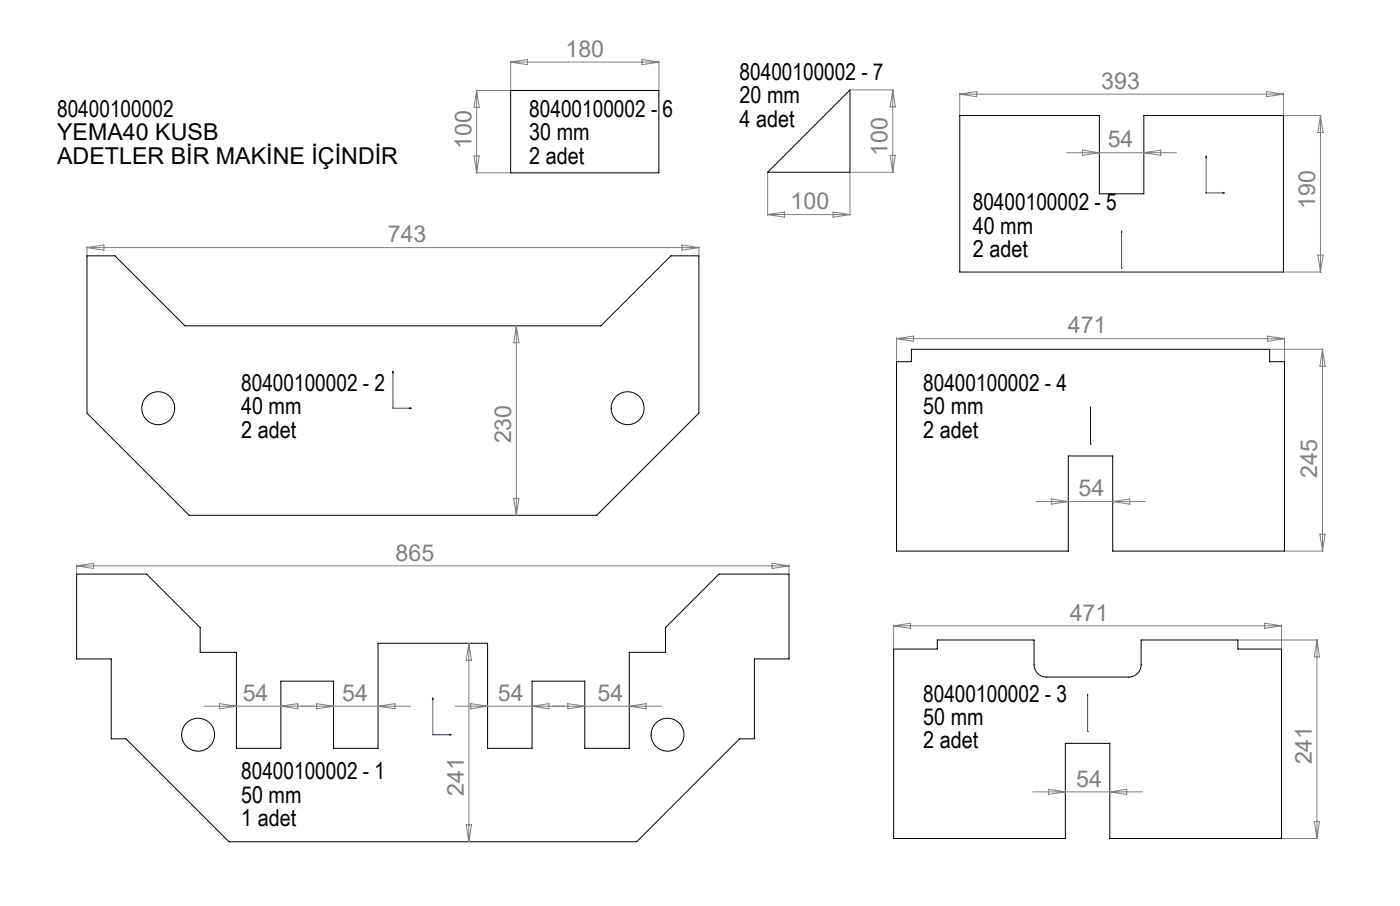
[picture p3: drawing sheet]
<svg xmlns="http://www.w3.org/2000/svg" width="1700mm" height="1100mm" viewBox="0 0 1700 1100" stroke-linecap="round" stroke-linejoin="round" font-family="sans-serif">
<g fill="none" stroke="#000" stroke-width="1.21">
<path d="M620 110h180v100h-180zM1032 109v100h-100zM1165 140h170v95h54v-95h169v190h-393zM106 311h34l85 85h505l85-85h34v191l-124 124h-495l-124-124zM1089 439h18v-15h435v15h18v230h-209v-115h-54v115h-208zM93 697h85l65 65v30h44v117h54v-82h64v82h54v-128h133v128h54v-82h64v82h54v-117h44v-30l65-65h85v103h-42v97h-18l-125 125h-495l-125-125h-18v-97h-42zM1085 788h53v-11h118v30a15 15 0 0 0 15 15h100a15 15 0 0 0 15-15v-30h117v11h53v230h-208v-115h-54v115h-209z"/>
<circle cx="192" cy="496" r="20"/>
<circle cx="762" cy="496" r="20"/>
<circle cx="241" cy="892" r="20"/>
<circle cx="811" cy="892" r="20"/>
</g>
<g fill="none" stroke="#00f" stroke-width="1.21">
<path d="M1465 189v2h-1zM1465 189v45h22M1485 234h2l-2 1zM1362 280v3v-3M1362 280v45M1362 325v1zM1362 325h.1M477 451v45h23M477 451l1 2h-1zM497 495l3 1h-3zM1324 494v2v-2M1324 494v45"/>
<path d="M1324 539v1zM1324 539h.1M526 847v2h-1zM526 847v45h22M1321 843v2v-2M1321 843v45M546 891l2 1-2 1zM1321 887v2zM1321 888h.1"/>
</g>
<g fill="none" stroke="#808080" stroke-width="1.21">
<path d="M620 74v35M620 75h180M620 75l21-3v7zM780 72l20 3-20 4zM800 74v35M578 110h41M579 110v100M579 110l3 20h-6zM1033 109h52M1084 109v100M1084 109l3 21h-6zM1165 113v26"/>
<path d="M1165 114h393M1165 114l21-3v6zM1538 111l20 3-20 3zM1558 113v26M1559 140h45M1603 140v190M1603 140l4 21h-7zM576 189h6l-3 21zM1081 189h6l-3 20zM1295 185h133M1314 182l21 3-21 4zM1389 185l20-3v7z"/>
<path d="M578 210h41M932 210v52M1032 210v52M1033 209h52M1464 234h1M1464 234l1 1M1465 234v1M1465 234l-1 1M1012 257l20 4-20 3zM932 261h100M932 261l21-4v7zM106 300v10"/>
<path d="M828 297l21 4-21 3zM849 300v10M106 301h743M106 301l20-4v7zM1600 310h7l-4 20zM1361 325h1M1362 325v1M1559 330h45M627 396v230M627 396l3 20h-6zM1089 410v28M1089 411h471"/>
<path d="M1089 411l20-3v6zM1539 408l21 3-21 3zM1560 410v28M1543 424h64M1606 424v245M1606 424l3 21h-6zM477 496h1M477 495v1M1324 539h1M1324 539v1M1325 539h-1M624 605h6l-3 21z"/>
<path d="M1258 609h133M1277 606l20 3-20 3zM1351 609l21-3v6zM1603 649h6l-3 20zM1561 669h46M93 686v10M93 687h865M93 687l21-3v6zM938 684l20 3-20 3zM958 686v10M1085 759v28M1085 760h471"/>
<path d="M1085 760l21-3v6zM1536 757l20 3-20 3zM1556 759v28M1504 777h96M1599 777v241M1599 777l3 21h-6zM569 781v241M569 781l4 21h-7zM248 857h251M267 854l20 3-20 4zM341 857l21-3v7zM385 854l20 3-20 4z"/>
<path d="M459 857l21-3v7zM553 857h251M572 854l20 3-20 4zM646 857l21-3v7zM690 854l20 3-20 4zM764 857l21-3v7zM525 892h1M526 892v1M526 892h-1M1320 888h1M1321 888v1M1321 888h-1"/>
<path d="M1273 958l21 3-21 4zM1254 961h133M1348 961l20-3v7zM1596 997h6l-3 21zM566 1002h7l-4 20zM1557 1018h43"/>
</g>
<g fill="#00f">
<path d="M497 495l3 1h-3zM477 451l1 2h-1z"/>
<path d="M546 891l2 1-2 1zM526 847v2h-1z"/>
<path d="M1362 325v1zM1362 280v3z"/>
<path d="M1485 234h2l-2 1zM1465 189v2h-1z"/>
<path d="M1324 539v1zM1324 494v2z"/>
<path d="M1321 887v2zM1321 843v2z"/>
</g>
<g font-size="28.2" fill="#808080">
<text x="687" y="69">180</text>
<text x="1337" y="108">393</text>
<text x="1345" y="179">54</text>
<text x="572" y="181" transform="rotate(-90 572 181)">100</text>
<text x="1078" y="190" transform="rotate(-90 1078 190)">100</text>
<text x="960" y="254">100</text>
<text x="1597" y="253" transform="rotate(-90 1597 253)">190</text>
<text x="471" y="294">743</text>
<text x="1297" y="405">471</text>
<text x="621" y="538" transform="rotate(-90 621 538)">230</text>
<text x="1600" y="580" transform="rotate(-90 1600 580)">245</text>
<text x="1310" y="603">54</text>
<text x="480" y="681">865</text>
<text x="1299" y="753">471</text>
<text x="295" y="851">54</text>
<text x="415" y="851">54</text>
<text x="605" y="851">54</text>
<text x="725" y="851">54</text>
<text x="1593" y="928" transform="rotate(-90 1593 928)">241</text>
<text x="1307" y="955">54</text>
<text x="563" y="967" transform="rotate(-90 563 967)">241</text>
</g>
<g font-size="28.2">
<text x="898" y="97">80400100002 - 7</text>
<text x="898" y="126">20 mm</text>
<text x="69" y="142">80400100002</text>
<text x="643" y="142">80400100002 - 6</text>
<text x="898" y="154">4 adet</text>
<text x="69" y="171">YEMA40 KUSB</text>
<text x="643" y="170">30 mm</text>
<text x="69" y="199">ADETLER BİR MAKİNE İÇİNDİR</text>
<text x="643" y="199">2 adet</text>
<text x="1181" y="256">80400100002 - 5</text>
<text x="1181" y="284">40 mm</text>
<text x="1181" y="312">2 adet</text>
<text x="293" y="475">80400100002 - 2</text>
<text x="1121" y="475">80400100002 - 4</text>
<text x="293" y="503">40 mm</text>
<text x="1121" y="503">50 mm</text>
<text x="293" y="531">2 adet</text>
<text x="1121" y="531">2 adet</text>
<text x="1121" y="852">80400100002 - 3</text>
<text x="1121" y="880">50 mm</text>
<text x="1121" y="908">2 adet</text>
<text x="293" y="946">80400100002 - 1</text>
<text x="293" y="974">50 mm</text>
<text x="293" y="1003">1 adet</text>
</g>
</svg>
